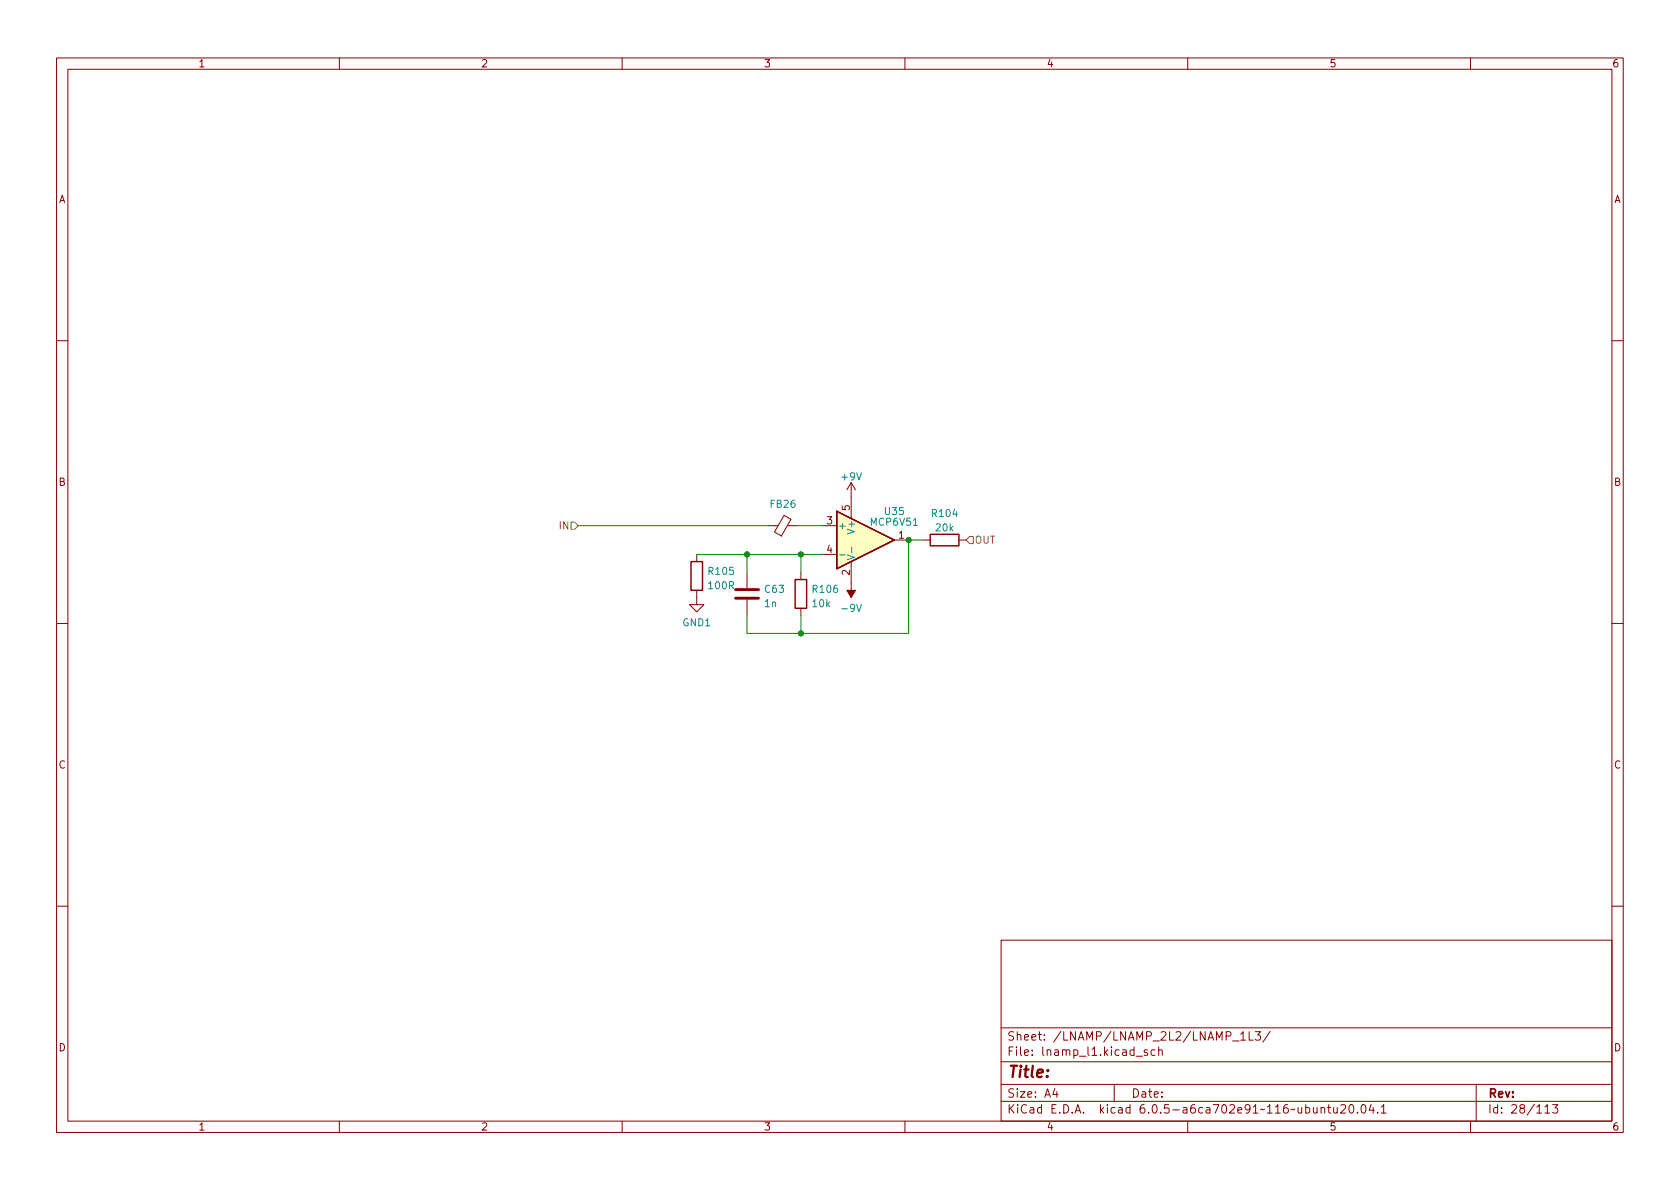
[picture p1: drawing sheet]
<svg xmlns="http://www.w3.org/2000/svg" width="297mm" height="210mm" viewBox="0 0 297 210" stroke-linecap="round" stroke-linejoin="round" font-family="sans-serif">
<g fill="none" stroke="#840000" stroke-width=".18">
<path d="M10 10.2h277v190.1h-277zM12 12.2h273v186.1h-273zM60 10.2v2M110 10.2v2M160 10.2v2M210 10.2v2M260 10.2v2M10 60.2h2M285 60.2h2M123.2 98v1.3M135.9 93h1.6M138.6 91.1l1.3 .7-1.7 3-1.3-.7z"/>
<path d="M139.2 93h1.8M145.4 93h2.6M145.4 98h2.6M150.5 85.3v6.4M150.5 99.3v6.4M150.5 85.3l-.8 1.3M150.5 85.3l.8 1.3M158.1 95.5h2.6M163.2 95.5h1.3M169.5 95.5h1.3M10 110.2h2M123.2 104.4v2.5h1.3l-1.3 1.3-1.3-1.3h1.3"/>
<path d="M132.1 101.2v2.8M132.1 106v2.8M141.6 101.2v1.3M141.6 107.6v1.2M285 110.2h2M10 160.2h2M177 166.3h108v32h-108zM285 160.2h2M60 198.3v2M110 198.3v2M160 198.3v2M177 194.8h108"/>
<path d="M177 191.8h108M177 187.8h108M177 181.8h108M186.5 192.5l-.4 1h1M186.9 193v1M197 191.8v3M200.9 186.8h1.1M202.9 185.7l-.4-.1-.2 .2 .1 .3 .5 .1v.4h-.6M204.2 185.7l-.4-.1-.3 .3v.4l.1 .3h.6M204.9 185.8l.2-.2 .3 .1 .1 .9M204.9 185.1v1.5M210 198.3v2"/>
<path d="M217.9 184.1h1.2M219.4 182.9l.4-.5v1.5M219.4 183.9h.8M220.9 182.4v1.5h.7M221.9 182.4h1l-.5 .6 .4 .1v.7l-.2 .1h-.5l-.2-.1M224.6 182.4l-1.3 1.9M233.6 196l.2-.2 .3 .1 .1 .9M233.6 195.8v1M234.7 195.8h.6M234.9 195.3v1.3l.4 .2M235.8 195.8l.1 1h.3l.2-.1M236.4 195.8v1"/>
<path d="M237.1 195.5l.5-.2 .3 .2v.3l-.9 1h.9M238.7 195.4l.2-.1a.81 .81 0 0 1 .5 .7 .81 .81 0 0 1-.3 .8h-.1a.81 .81 0 0 1-.6-.6 .81 .81 0 0 1 .3-.8zM240 196.7v.1M240.8 195.5l.2-.2a.81 .81 0 0 1 .6 .7 .81 .81 0 0 1-.3 .8h-.2a.81 .81 0 0 1-.3-1.3zM242.4 195.3l-.3 1h.9M242.8 195.8v1M243.6 196.7v.1M244.2 195.8l.4-.5v1.5M244.2 196.8h.9M260 198.3v2M261 191.8v6.5M273.1 195.8l.5-.5v1.5"/>
<path d="M273.1 196.8h.9M274.5 195.3h.9l-.5 .6 .5 .1v.7l-.2 .1h-.5l-.2-.1"/>
</g>
<path d="M122.2 99.3h2v5.1h-2zM148 90.4l10.1 5.1-10.1 5.1zM164.5 94.5h5v2h-5zM140.6 102.5h2v5.1h-2z" fill="none" stroke="#840000" stroke-width=".25"/>
<path d="M148 90.4l10.1 5.1-10.1 5.1z" fill="#ffffc2" stroke="#ffffc2" stroke-width=".18"/>
<path d="M148.5 98.1h.9M149.8 98.1l1.3 .5-1.3 .4M150.6 96.7v1" fill="none" stroke="#008484" stroke-width=".18"/>
<path d="M130 105.8h4.1M130 104.3h4.1" fill="none" stroke="#840000" stroke-width=".51"/>
<path d="M149.7 104.4h1.6l-.8 1.3z" fill="#840000" stroke="#840000" stroke-width=".18"/>
<path d="M101 92.3h.6l.6 .7-.6 .6h-.6zM171.4 94.9h.7v1.2h-.7l-.6-.6z" fill="none" stroke="#848400" stroke-width=".18"/>
<path d="M102.2 93h33.7M123.2 98h22.2M132.1 98v3.2M141 93h4.4M141.6 98v3.2M163.2 95.5h-2.5v16.5h-28.6v-3.2M141.6 108.8v3.2" fill="none" stroke="#008400" stroke-width=".18"/>
<g fill="#008400" stroke="#008400" stroke-width=".18">
<circle cx="141.6" cy="112" r=".46"/>
<circle cx="141.6" cy="98" r=".46"/>
<circle cx="132.1" cy="98" r=".46"/>
<circle cx="160.7" cy="95.5" r=".46"/>
</g>
<text font-size="2.8" fill="#840000" x="178" y="190.6">Title:</text>
<g font-size="2.1" fill="#840000">
<text x="178" y="184">Sheet: /LNAMP/LNAMP_2L2/LNAMP_1L3/</text>
<text x="178" y="186.7">File: lnamp_l1.kicad_sch</text>
<text x="178" y="196.9">KiCad E.D.A. kicad 6.0.5-a6ca702e91~116~ubuntu20.04.1</text>
<text x="178" y="194.1">Size: A4</text>
<text x="200" y="194.1">Date:</text>
<text x="263" y="194.1">Rev:</text>
<text x="263" y="196.9">Id: 28/113</text>
</g>
<g font-size="1.8" fill="#840000">
<text x="35" y="11.9">1</text>
<text x="85" y="11.9">2</text>
<text x="135" y="11.9">3</text>
<text x="185" y="11.9">4</text>
<text x="235" y="11.9">5</text>
<text x="285" y="11.9">6</text>
<text x="10.3" y="35.9">A</text>
<text x="285.3" y="35.9">A</text>
<text x="10.3" y="85.9">B</text>
<text x="285.3" y="85.9">B</text>
<text x="146.2" y="92.7">3</text>
<text x="150.2" y="90.3" transform="rotate(-90 150.2 90.3)">5</text>
<text x="158.9" y="95.2">1</text>
<text x="146.2" y="97.8">4</text>
<text x="150.2" y="101.7" transform="rotate(-90 150.2 101.7)">2</text>
<text x="10.3" y="135.9">C</text>
<text x="285.3" y="135.9">C</text>
<text x="10.3" y="185.9">D</text>
<text x="285.3" y="185.9">D</text>
<text x="35" y="199.9">1</text>
<text x="85" y="199.9">2</text>
<text x="135" y="199.9">3</text>
<text x="185" y="199.9">4</text>
<text x="235" y="199.9">5</text>
<text x="285" y="199.9">6</text>
</g>
<g font-size="1.8" fill="#008484">
<text x="136.3" y="89.8">FB26</text>
<text x="148.9" y="84.9">+9V</text>
<text x="148.1" y="93.6">+</text>
<text x="151.1" y="94" transform="rotate(-90 151.1 94)">V+</text>
<text x="154.1" y="93">MCP6V51</text>
<text x="156.5" y="91.1">U35</text>
<text x="164.9" y="91.4">R104</text>
<text x="165.5" y="94">20k</text>
<text x="125.4" y="101.6">R105</text>
<text x="125.4" y="104.2">100R</text>
<text x="135.2" y="107.4">1n</text>
<text x="135.3" y="104.8">C63</text>
<text x="143.7" y="107.4">10k</text>
<text x="143.8" y="104.8">R106</text>
<text x="120.7" y="110.7">GND1</text>
<text x="149.1" y="108.2">-9V</text>
</g>
<g font-size="1.8" fill="#848400">
<text x="99" y="93.6">IN</text>
<text x="172.3" y="96.1">OUT</text>
</g>
</svg>
